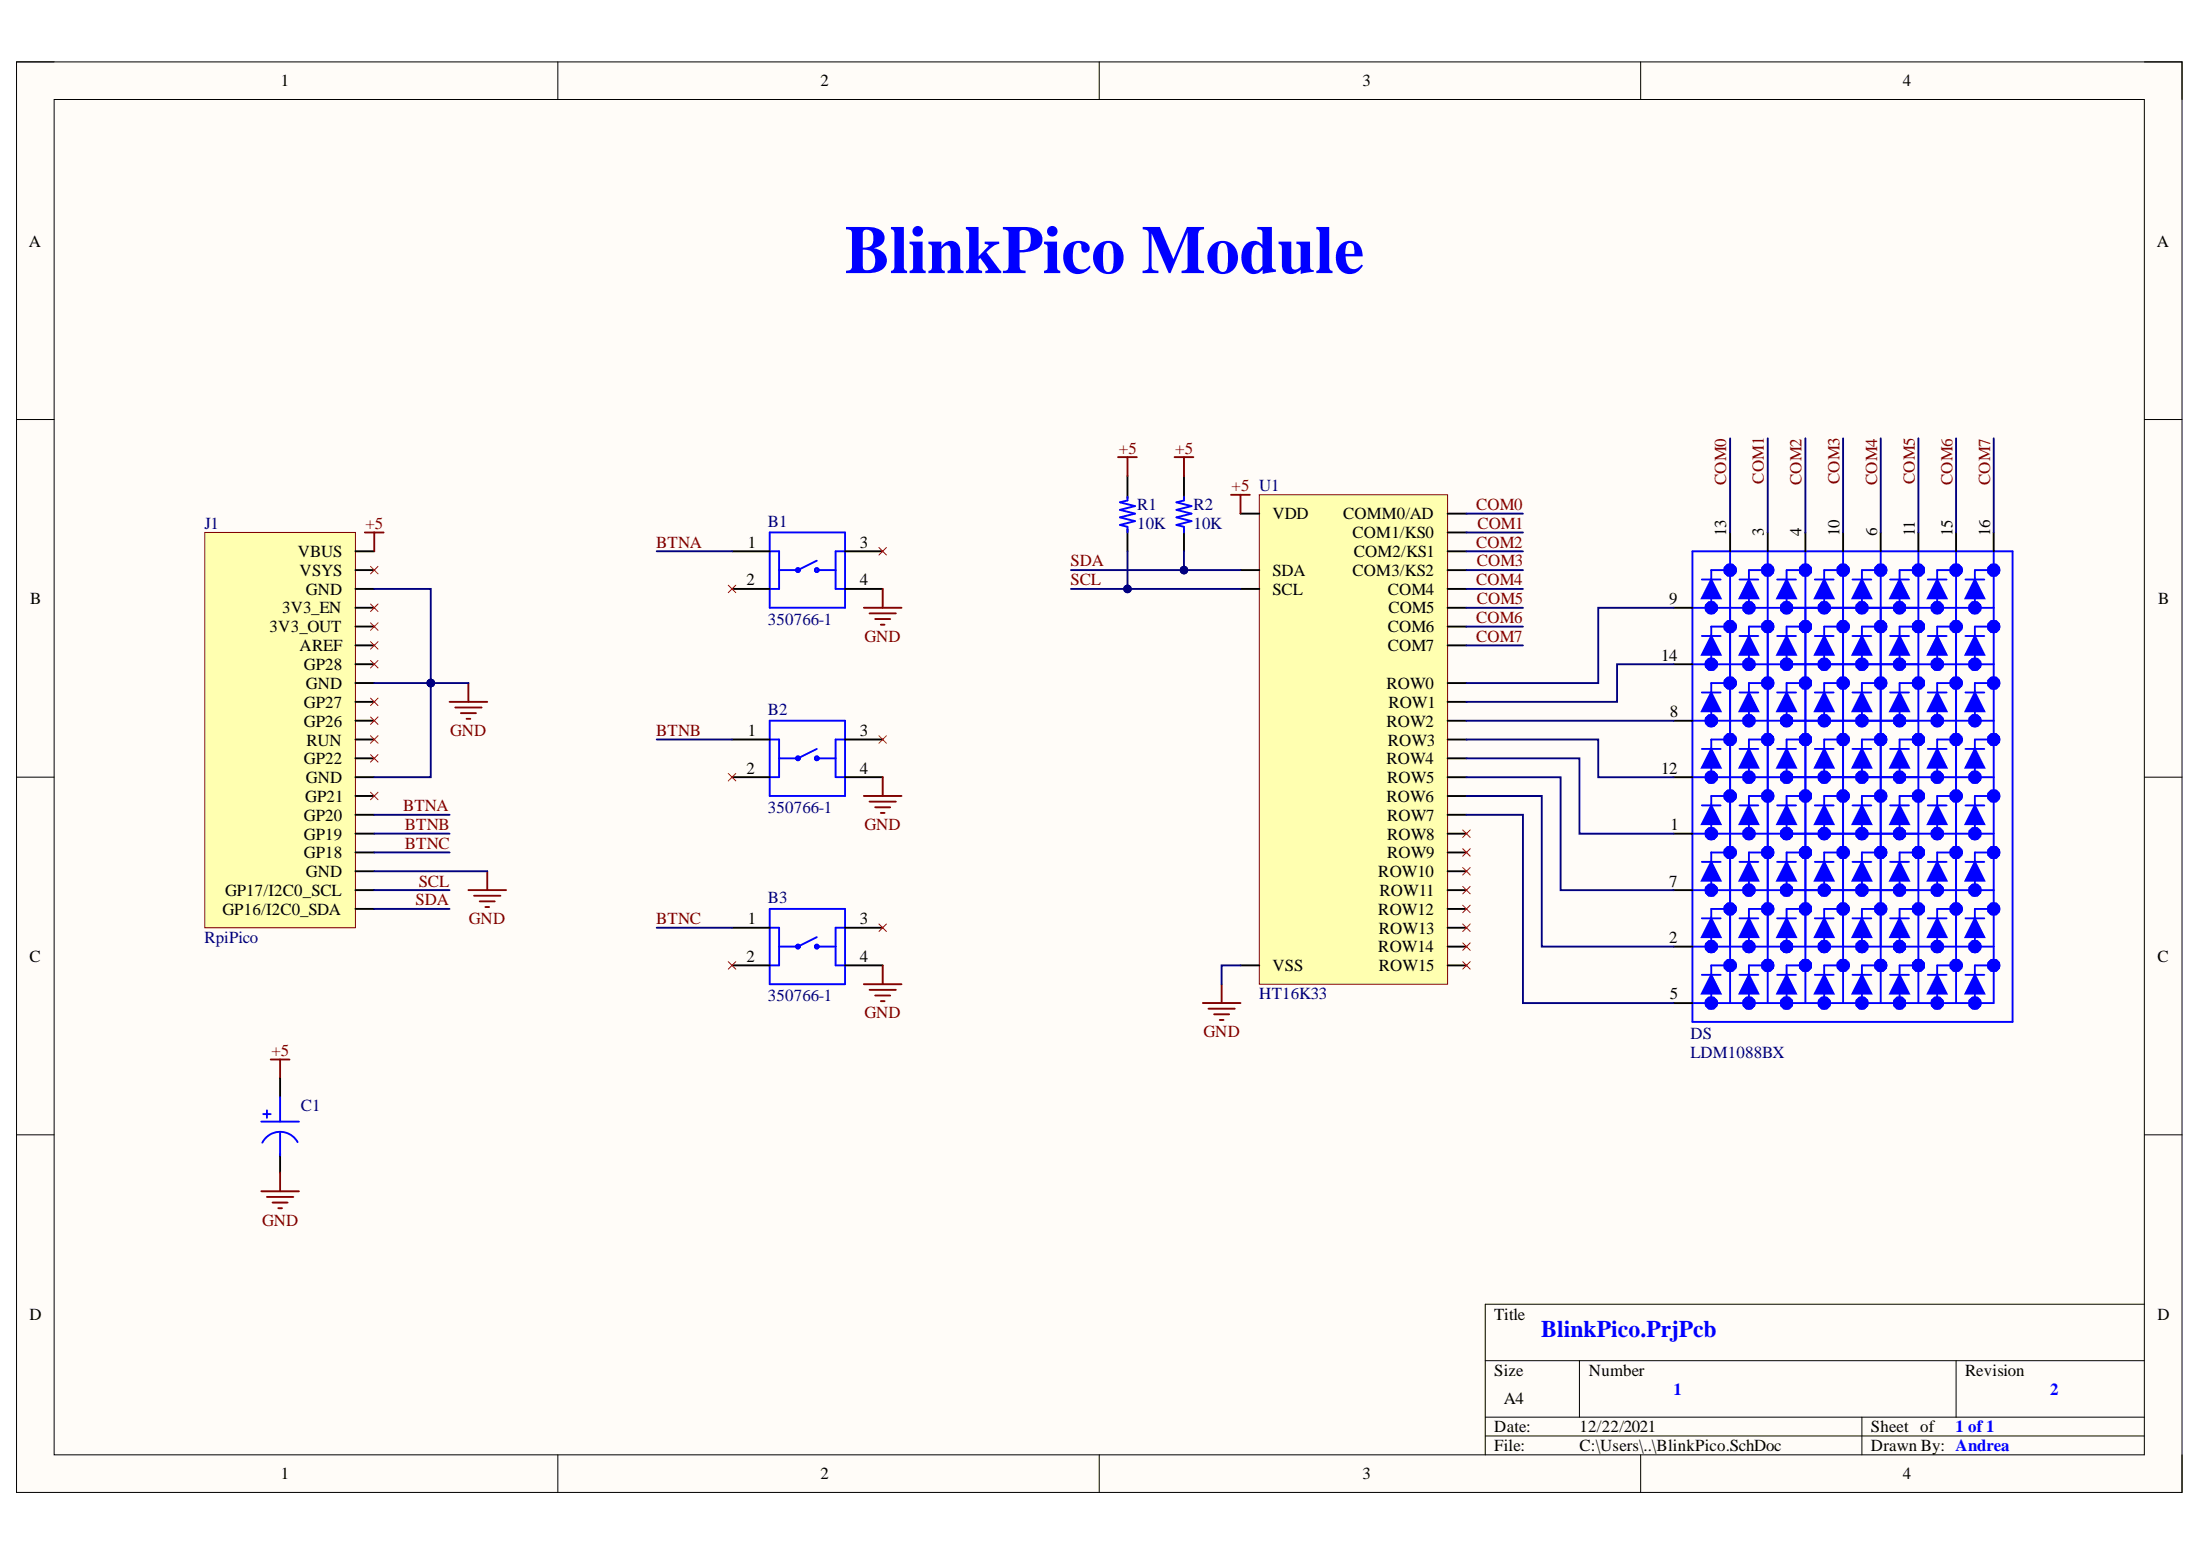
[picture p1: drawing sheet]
# Altium project BlinkPico.PrjPcb
1 sheet, 9 parts. Net scope: global (net labels, ports and power ports of the same name join across sheets).
Board file: BlinkPico.PcbDoc

## Sheet BlinkPico.SchDoc
size A4

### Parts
B1  350766-1  [PUSH_BTN]
B2  350766-1  [PUSH_BTN]
B3  350766-1  [PUSH_BTN]
C1  TCP1A106M8R  [C0805]  (value not drawn)
DS  LDM1088BX  [LED_MATRIX_8X8]
J1  RpiPico  [PICO_ADAPTER]
R1  10K  [R0805]
R2  10K  [R0805]
U1  HT16K33  [SOP28]

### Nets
+5: C1.1 J1.1(VBUS) R1.2 R2.2 U1.28(VDD)
GND: B1.4 B2.4 B3.4 C1.2 J1.3(GND) J1.8(GND) J1.13(GND) J1.18(GND) U1.1(VSS)
BTNA: B1.1 J1.15(GP20)
BTNB: B2.1 J1.16(GP19)
BTNC: B3.1 J1.17(GP18)
COM0: DS.13(ANODE_COLUMN_1) U1.2(COMM0/AD)
COM1: DS.3(ANODE_COLUMN_2) U1.3(COM1/KS0)
COM2: DS.4(ANODE_COLUMN_3) U1.4(COM2/KS1)
COM3: DS.10(ANODE_COLUMN_4) U1.5(COM3/KS2)
COM4: DS.6(ANODE_COLUMN_5) U1.6(COM4)
COM5: DS.11(ANODE_COLUMN_6) U1.7(COM5)
COM6: DS.15(ANODE_COLUMN_7) U1.8(COM6)
COM7: DS.16(ANODE_COLUMN_8) U1.9(COM7)
SCL: J1.19(GP17/I2C0_SCL) R1.1 U1.26(SCL)
SDA: J1.20(GP16/I2C0_SDA) R2.1 U1.27(SDA)
NetDS_1: DS.1(CATHODE_ROW_5) U1.21(ROW4)
NetDS_2: DS.2(CATHODE_ROW_7) U1.19(ROW6)
NetDS_5: DS.5(CATHODE_ROW_8) U1.18(ROW7)
NetDS_7: DS.7(CATHODE_ROW_6) U1.20(ROW5)
NetDS_8: DS.8(CATHODE_ROW_3) U1.23(ROW2)
NetDS_9: DS.9(CATHODE_ROW_1) U1.25(ROW0)
NetDS_12: DS.12(CATHODE_ROW_4) U1.22(ROW3)
NetDS_14: DS.14(CATHODE_ROW_2) U1.24(ROW1)

Not connected (* = marked no-connect by the designer): B1 2* 3*; B2 2* 3*; B3 2* 3*; J1 2(VSYS)* 4(3V3_EN)* 5(3V3_OUT)* 6(AREF)* 7(GP28)* 9(GP27)* 10(GP26)* 11(RUN)* 12(GP22)* 14(GP21)*; U1 10(ROW15)* 11(ROW14)* 12(ROW13)* 13(ROW12)* 14(ROW11)* 15(ROW10)* 16(ROW9)* 17(ROW8)*

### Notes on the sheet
- BlinkPico Module
- 1
- 1 of 1
- 2
- Andrea
